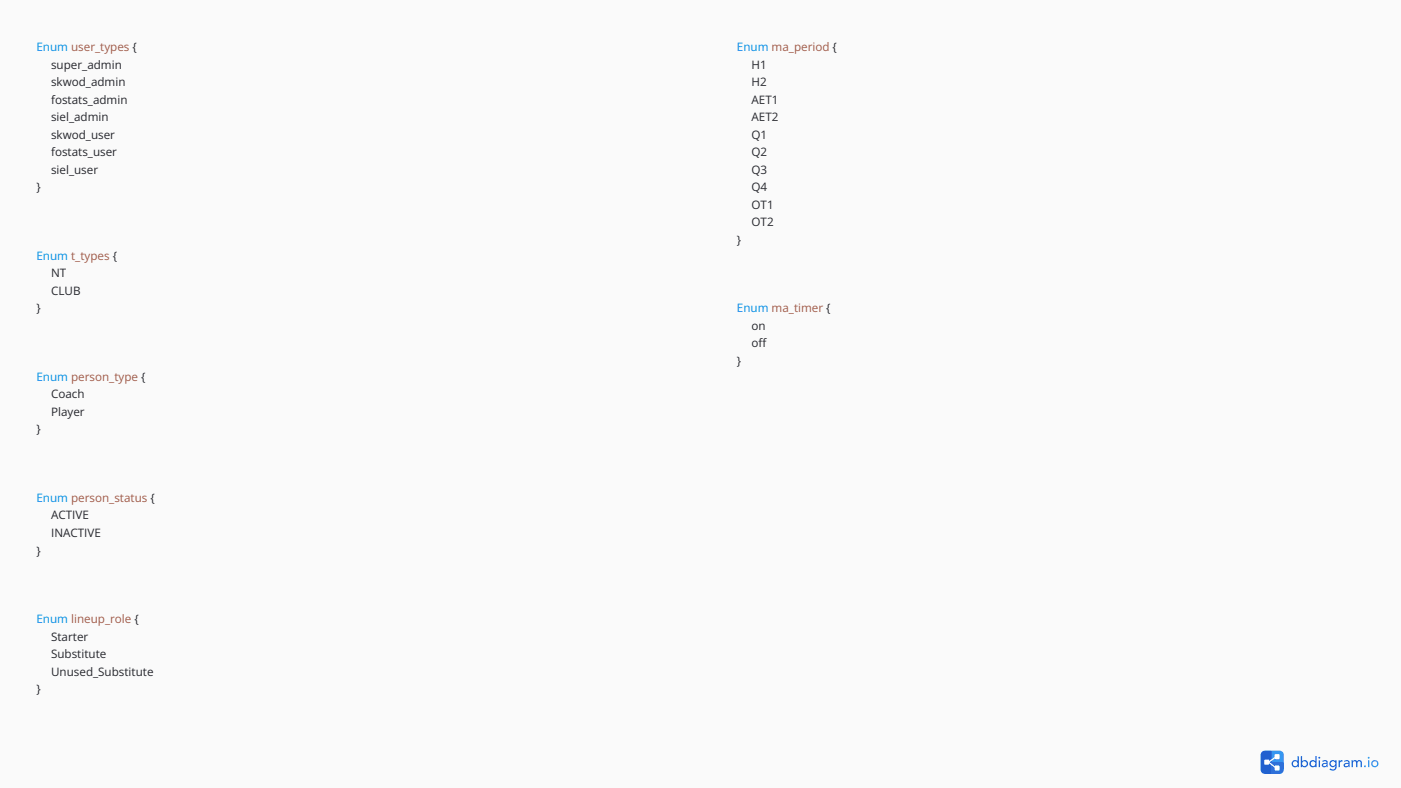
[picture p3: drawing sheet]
<svg xmlns="http://www.w3.org/2000/svg" width="677mm" height="381mm" viewBox="0 0 677 381" stroke-linecap="round" stroke-linejoin="round" font-family="sans-serif">
<path d="M0 0h677v381h-677z" fill="#fafafa"/>
<path d="M615 363h4l1 1 1 1v3h-6z" fill="#428cff"/>
<path d="M615 368h6v4l-1 2h-1h-4z" fill="#2670de"/>
<path d="M610 364l2-1h3v11h-4l-1-1-1-8z" fill="#2161cf"/>
<g fill="#fff">
<path d="M612 369l5-4v1l-4 3z"/>
<path d="M613 368l4 3v1l-5-4z"/>
<path d="M611 367l3 1-1 2h-2zM616 365h2l1 2h-3zM616 370h2l1 2h-3z"/>
</g>
<path d="M625 368l1-1 1 1v-2h1v5l-1-1a1.7 1.7 0 0 1-2 0 1.7 1.7 0 0 1 0-2zM625 369a1.1 1.1 0 0 0 2 0 1.1 1.1 0 0 0-2 0zM629 366h1v2a1.7 1.7 0 0 1 2 0 1.7 1.7 0 0 1 0 2 1.7 1.7 0 0 1-2 0l-1 1zM629 369a1.5 1.5 0 0 0 3 0 1.5 1.5 0 0 0-3 0zM634 368l1-1 1 1v-2h1v5l-1-1a1.7 1.7 0 0 1-3 0 1.7 1.7 0 0 1 1-2zM634 369a1.1 1.1 0 0 0 2 0 1.1 1.1 0 0 0-2 0zM637 366a.5 .5 0 0 1 1 0 .5 .5 0 0 1-1 0zM638 368v3zM639 368a1.6 1.6 0 0 1 3 1v2l-1-1a1.2 1.2 0 0 1-1 1 1.2 1.2 0 0 1-1-2 1.2 1.2 0 0 1 2 0 1 1 0 0 0 0-1 1 1 0 0 0-1 0zM640 370a.8 .8 0 0 0 1 0 .8 .8 0 0 0-1 0zM643 368h3v3a2 2 0 0 1-1 2 2 2 0 0 1-2-1v-1a1.3 1.3 0 0 0 2 1 1.3 1.3 0 0 0 1-2 1.7 1.7 0 0 1-3 0 1.7 1.7 0 0 1 0-2zM643 369a1.5 1.5 0 0 0 3 0 1.5 1.5 0 0 0-3 0zM647 368h1h1l-1 1v2h-1zM650 368a1.6 1.6 0 0 1 2 1l1 2-1-1a1.2 1.2 0 0 1-2 1 1.2 1.2 0 0 1 0-2 1.2 1.2 0 0 1 1 0h1a1 1 0 0 0-1-1 1 1 0 0 0-1 0zM650 370a1 1 0 0 0 2 0 1 1 0 0 0-2 0zM653 368h1h1h1a1.3 1.3 0 0 1 2 0 1.3 1.3 0 0 1 0 1v2l-1-3-1 1v2v-2a.8 .8 0 0 0-1-1 .8 .8 0 0 0-1 1v2h-1z" fill="#2161cf"/>
<path d="M659 371a.5 .5 0 0 1 1 0 .5 .5 0 0 1-1 0zM661 366a.5 .5 0 0 1 1 0 .5 .5 0 0 1-1 0zM661 368h1v3h-1zM663 369a1.8 1.8 0 0 1 3 0 1.8 1.8 0 0 1-3 0zM664 369a1.1 1.1 0 0 0 2 0 1.1 1.1 0 0 0-2 0z" fill="#428cff"/>
<g font-size="5.6" fill="#0091e1">
<text x="18" y="25">Enum user_types {</text>
<text x="356" y="25">Enum ma_period {</text>
<text x="18" y="126">Enum t_types {</text>
<text x="356" y="151">Enum ma_timer {</text>
<text x="18" y="184">Enum person_type {</text>
<text x="18" y="243">Enum person_status {</text>
<text x="18" y="301">Enum lineup_role {</text>
</g>
<g font-size="5.6" fill="#26272d">
<text x="25" y="33">super_admin</text>
<text x="363" y="33">H1</text>
<text x="25" y="42">skwod_admin</text>
<text x="363" y="42">H2</text>
<text x="25" y="50">fostats_admin</text>
<text x="363" y="50">AET1</text>
<text x="25" y="59">siel_admin</text>
<text x="363" y="59">AET2</text>
<text x="25" y="67">skwod_user</text>
<text x="363" y="67">Q1</text>
<text x="25" y="75">fostats_user</text>
<text x="363" y="75">Q2</text>
<text x="25" y="84">siel_user</text>
<text x="363" y="84">Q3</text>
<text x="18" y="92">}</text>
<text x="363" y="92">Q4</text>
<text x="363" y="101">OT1</text>
<text x="363" y="109">OT2</text>
<text x="356" y="118">}</text>
<text x="25" y="134">NT</text>
<text x="25" y="143">CLUB</text>
<text x="18" y="151">}</text>
<text x="363" y="159">on</text>
<text x="363" y="168">off</text>
<text x="356" y="176">}</text>
<text x="25" y="193">Coach</text>
<text x="25" y="201">Player</text>
<text x="18" y="210">}</text>
<text x="25" y="251">ACTIVE</text>
<text x="25" y="260">INACTIVE</text>
<text x="18" y="268">}</text>
<text x="25" y="310">Starter</text>
<text x="25" y="318">Substitute</text>
<text x="25" y="327">Unused_Substitute</text>
<text x="18" y="335">}</text>
</g>
</svg>
